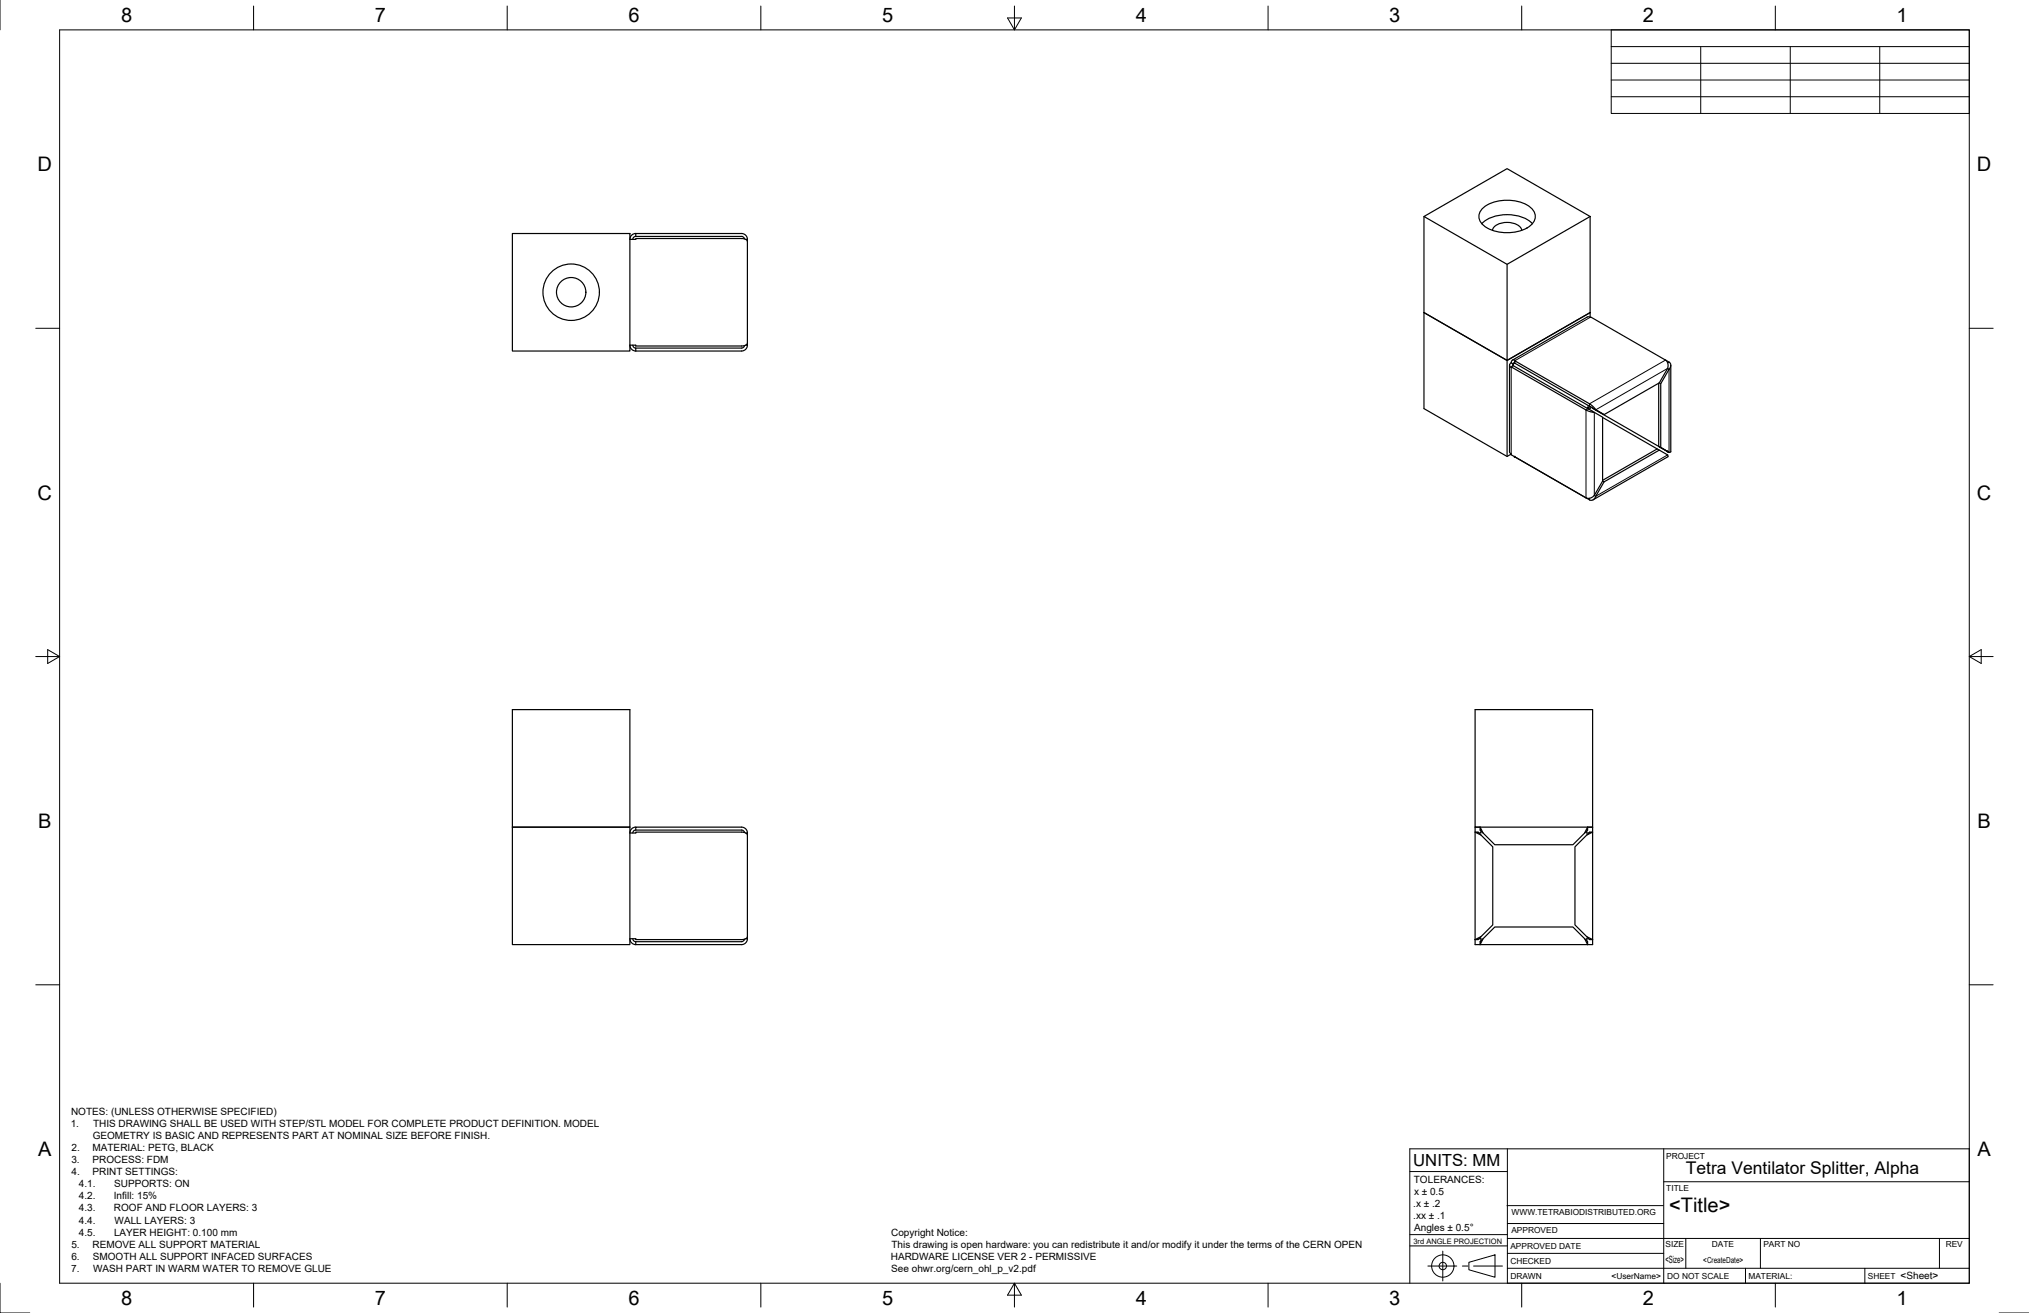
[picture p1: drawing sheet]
<svg xmlns="http://www.w3.org/2000/svg" width="864mm" height="559mm" viewBox="0 0 864 559" stroke-linecap="round" stroke-linejoin="round" font-family="sans-serif">
<!-- layer: Visible -->
<g fill="none" stroke="#000" stroke-width=".51">
<path d="M218.1 99.4h50v50h-50zM270.6 99.4a2.25 2.25 0 0 0-2.4 2.5h2.4v-.4h45.2l2 .7 .3 .5v43.4l-.6 .8-1.7 .4h-45.2v-.4h-2.5M606.1 92.1v81.8l35.4 20.4 1.7-1M606.1 92.1l35.4-20.3 35.3 20.3-35.3 20.4zM630.7 95.2a17.2 17.2 0 0 1 17.6-2.6l2.6 1.4 1.3 1.2M631 88.7a17.3 17.3 0 0 1 20.9 0 4.7 4.7 0 0 1-.9 7.6 17.7 17.7 0 0 1-20-.8 4.5 4.5 0 0 1 0-6.8zM635.2 98a6.3 6.3 0 0 1 7.3-3.3 5.2 5.2 0 0 1 5.2 3.3M676.8 92.1v43M270.6 100.6l-.7 .2-.6 1.1M315.6 100.6h-45v-1.2h45.1l1.1 .3 .8 .7 .5 1v1.4M315.6 100.6l1 .4 .3 .7M317.4 101.9h.7"/>
<path d="M641.5 112.5v81.8M606.1 133l35.4 20.4 35.3-20.4M676.8 135.1l.3-.2 32 18.5 .8 1.3-.1 2-3.6 6.2-23.5 13.6-3.5-2.1-2.6-2.5-31.9-18.4v1.1l33.6 19.3M676.8 135l-1.2-.1-31.9 18.4M268.1 146.9l.3 1.1 .6 .8 1.6 .6M269.3 146.9l.3 .7 1 .5M270.6 148.1v1.3M316.9 147.1l-.6 .8-.7 .2h-45M318.1 146v.9h-.7M318.1 146.9l-.6 1.6-1.8 .9h-45.1M642.5 155.4v36.8l.7 1.1M643.2 156.1l.9-.5 38 21.9v27.2l-3.5 6.1"/>
<path d="M643.2 154.4l.9 .5M643.2 154.4l-.4 .3a1.04 1.04 0 0 0 .4 1.7v-.3l32 18.5 3.4 .9M644.1 154.9l-.3 .4 .1 .5M644.7 154.3l-.4 .1-.2 .5M645 153.4l-.3 .1M645 153.4l-.5-.2a1.03 1.03 0 0 0-1.3 1.2M709 153.3l2 1.5 .1 1.1-.7 1.3M709.8 156.8l.6 .4M710.4 157.2l-3.5 6.1v27.2l3.5 2M711.1 155.4v36.9l-.7 .2-4.4-2.5 .9 .5M676.8 173.2v.7l-.5 .3M677.1 173.2l-1.2 .2 .2 .7"/>
<path d="M677.7 173.5l31.8 18.5M679.2 174.4l-.9-.5 4.4 2.6M682.1 177.7l23.2 13.4M706 163.1v26.9M706.2 162.9l.7 .4M643.2 193.3v.2l33.5 19.3 1.1 .1 .8-.6 .6-1.1-.6-.4M706.2 191.6l-.8-.5-23.3 13.3M709.5 192l.4 .2zM678.6 210.8l-1.7 1.2-1.9-.1M679.2 211.2l3.5-6.1 23.5-13.5 3.6 2.1 .1 .7-31.8 18.3M682.1 204.7l.6 .4M218.1 302h50v50h-50z"/>
<path d="M218.1 352h50v50h-50zM270.6 353.3h45l1 .4 .3 .6M270.6 353.3v-1.3h45.2l1.8 1 .5 1v1.4M270.6 352a2.25 2.25 0 0 0-2.4 2.5h2.4v-.4h45.1l1.8 .5 .6 .7v43.4l-.3 .5-2 .7h-45.2v-.4h-2.4a2.17 2.17 0 0 0 2.4 2.5M270.6 353.3l-.7 .2-.6 1M317.4 354.5h.7M630 352h-2.2v-50h50.1v100h-50.1v-50h50.1M630.3 355.4l-1.2-1.3h-1.3l2.5 1.3 5.1 5v33.2l-5.1 5-2.5 1.3h1.3l1.2-1.3M630.3 353.6v.9h-.8M631.2 354.5l-1.2-1.2v-1.3l1.2 2.5 5 5h33.3l5-5 1.2-2.5v1.3l-1.2 1.2M675.4 355.4l1.2-1.3h1.3l-2.5 1.3-5.1 5v33.2l5.1 5 2.5 1.3h-1.3l-1.2-1.3M675.4 353.6v.9h.9"/>
<path d="M269.3 399.5l.6 1 .7 .3M316.9 399.7l-.6 .9-.7 .2h-45M318.1 398.6v.9h-.7M318.1 399.5l-.6 1.6-1.8 .9h-45.1M629.5 399.5h.8v.9M631.2 399.5l-1.2 1.3v1.2l1.2-2.5 5-5h33.3l5 5 1.2 2.5v-1.2l-1.2-1.3M676.3 399.5h-.9v.9M270.6 400.8v1.2"/>
<circle cx="243.1" cy="124.4" r="12"/>
<circle cx="243.1" cy="124.4" r="6.3"/>
</g>
<!-- layer: Visible Narrow -->
<g fill="none" stroke="#000" stroke-width=".43">
<path d="M676.8 135.1l-31.8 18.3M643.2 156.4v36.9M644.7 154.6l-.6 .3v.7M708.9 153.2l-32.3 18.7v1M709.8 156.8l-30.6 17.6M710.4 157.2v35.3M710.4 154.1l-.6 .4M675.9 174l-.9 .5v37.4M675.9 172.5v.9l-.5 .3M678.6 175.5v35.3M709.5 192h.1M709.8 193.6l-30.6 17.6"/>
<path d="M676.6 212v.7"/>
</g>
<!-- layer: Visible -->
<g fill="#000" stroke="#000" stroke-width=".43">
<circle cx="644.7" cy="194.4" r=".24"/>
<circle cx="709.9" cy="192.2" r=".24"/>
</g>
<!-- layer: Border -->
<g fill="none" stroke="#000" stroke-width=".43">
<path d="M0 0v12.7M25.4 12.7h812.8v533.4h-812.8zM107.9 2.6v10.1M215.9 2.6v10.1M323.8 2.6v10.1M428.8 7.6h5.9l-2.9 5.1zM431.8 2.6v10.1M539.7 2.6v10.1M647.7 2.6v10.1M755.6 2.6v10.1M15.2 139.7h10.2M838.2 139.7h10.1"/>
<path d="M15.2 279.4h10.2M20.3 276.5l5.1 2.9-5.1 3zM838.2 279.4l5.1-2.9v5.9zM838.2 279.4h10.1M15.2 419.1h10.2M838.2 419.1h10.1M0 546.1v12.7h12.7M107.9 546.1v10.2M215.9 546.1v10.2M323.8 546.1v10.2M431.8 546.1l2.9 5.1h-5.9zM431.8 546.1v10.2"/>
<path d="M539.7 546.1v10.2M647.7 546.1v10.2M755.6 546.1v10.2M850.9 558.8h12.7"/>
</g>
<!-- layer: Titleblock -->
<g fill="none" stroke="#000" stroke-width=".43">
<path d="M600.1 498.6h41.5M641.6 488.9v57.2h196.6v-57.2h-238.1v57.2M708.1 488.9v57.2M641.4 513.1h66.6M708.1 502.9h130.1M600.1 530.2h41.5M600.1 525.4h41.5M607.7 538.8h12.3M614.1 532.5v12.7M622.4 538.8h2.4M625.2 537.2l11.1-3.1v9.5l-11.1-3.2zM627.2 538.8h12.3"/>
<path d="M641.6 539.8h196.6M641.6 533.4h66.5M641.6 527.1h196.6M641.6 520.7h66.5M717.5 527.1v12.7M742.9 539.8v6.3M749.3 527.1v12.7M793.7 539.8v6.3M825.5 527.1v12.7"/>
<circle cx="614.1" cy="538.8" r="4.8"/>
<circle cx="614.1" cy="538.8" r="1.58"/>
</g>
<!-- layer: BOM -->
<path d="M685.8 12.7h152.4v35.6h-152.4zM685.8 19.8h152.4M723.9 19.8v28.5M762 19.8v28.5M800.1 19.8v28.5M685.8 26.9h152.4M685.8 34.1h152.4M685.8 41.2h152.4" fill="none" stroke="#000" stroke-width=".43"/>
<g font-size="8.5">
<text x="51.6" y="9.4">8</text>
<text x="159.5" y="9.4">7</text>
<text x="267.5" y="9.4">6</text>
<text x="375.4" y="9.3">5</text>
<text x="483.4" y="9.4">4</text>
<text x="591.3" y="9.4">3</text>
<text x="699.3" y="9.4">2</text>
<text x="807.2" y="9.4">1</text>
<text x="16" y="72.9">D</text>
<text x="841.4" y="72.9">D</text>
<text x="16" y="212.6">C</text>
<text x="841.4" y="212.6">C</text>
<text x="16.2" y="352.3">B</text>
<text x="841.7" y="352.3">B</text>
<text x="16.2" y="492">A</text>
<text x="841.7" y="492">A</text>
<text x="710.5" y="515.8">&lt;Title&gt;</text>
<text x="51.6" y="555.5">8</text>
<text x="159.5" y="555.5">7</text>
<text x="267.5" y="555.5">6</text>
<text x="375.4" y="555.4">5</text>
<text x="483.4" y="555.5">4</text>
<text x="591.3" y="555.5">3</text>
<text x="699.3" y="555.5">2</text>
<text x="807.2" y="555.5">1</text>
</g>
<text font-size="7.5" x="717.5" y="499.7">Tetra Ventilator Splitter, Alpha</text>
<text font-size="7.1" x="601.5" y="496">UNITS: MM</text>
<g font-size="4.3">
<text x="30.1" y="479.7">1.</text>
<text x="30.2" y="474.5">NOTES: (UNLESS OTHERWISE SPECIFIED)</text>
<text x="39.6" y="479.7">THIS DRAWING SHALL BE USED WITH STEP/STL MODEL FOR COMPLETE PRODUCT DEFINITION. MODEL</text>
<text x="39.5" y="484.8">GEOMETRY IS BASIC AND REPRESENTS PART AT NOMINAL SIZE BEFORE FINISH.</text>
<text x="30.4" y="489.9">2.</text>
<text x="39.4" y="489.9">MATERIAL: PETG, BLACK</text>
<text x="30.4" y="495.1">3.</text>
<text x="39.4" y="495.1">PROCESS: FDM</text>
<text x="30.5" y="500.2">4.</text>
<text x="39.4" y="500.2">PRINT SETTINGS:</text>
<text x="601.8" y="503.6">TOLERANCES:</text>
<text x="33.5" y="505.3">4.1.</text>
<text x="48.6" y="505.3">SUPPORTS: ON</text>
<text x="601.9" y="508.7">x ± 0.5</text>
<text x="33.5" y="510.5">4.2.</text>
<text x="33.5" y="515.6">4.3.</text>
<text x="48.5" y="510.5">Infill: 15%</text>
<text x="48.5" y="515.6">ROOF AND FLOOR LAYERS: 3</text>
<text x="601.5" y="513.8">.x ± .2</text>
<text x="33.5" y="520.7">4.4.</text>
<text x="48.8" y="520.7">WALL LAYERS: 3</text>
<text x="601.5" y="518.9">.xx ± .1</text>
<text x="33.5" y="525.9">4.5.</text>
<text x="48.5" y="525.9">LAYER HEIGHT: 0.100 mm</text>
<text x="379.3" y="526">Copyright Notice:</text>
<text x="601.9" y="524">Angles ± 0.5°</text>
<text x="30.4" y="531">5.</text>
<text x="39.4" y="531">REMOVE ALL SUPPORT MATERIAL</text>
<text x="379.4" y="531.1">This drawing is open hardware: you can redistribute it and/or modify it under the terms of the CERN OPEN</text>
<text x="30.4" y="536.1">6.</text>
<text x="39.5" y="536.1">SMOOTH ALL SUPPORT INFACED SURFACES</text>
<text x="379.2" y="536.2">HARDWARE LICENSE VER 2 - PERMISSIVE</text>
<text x="708.9" y="537.6">&lt;Size&gt;</text>
<text x="30.4" y="541.3">7.</text>
<text x="39.6" y="541.3">WASH PART IN WARM WATER TO REMOVE GLUE</text>
<text x="379.3" y="541.4">See ohwr.org/cern_ohl_p_v2.pdf</text>
<text x="809" y="544.5">&lt;Sheet&gt;</text>
</g>
<g font-size="3.5">
<text x="709.2" y="493.1">PROJECT</text>
<text x="709.2" y="506.8">TITLE</text>
<text x="643.4" y="517.2">WWW.TETRABIODISTRIBUTED.ORG</text>
<text x="643.3" y="524.8">APPROVED</text>
<text x="642.9" y="531.5">APPROVED DATE</text>
<text x="708.9" y="530.9">SIZE</text>
<text x="728.7" y="530.9">DATE</text>
<text x="750.5" y="530.9">PART NO</text>
<text x="828.2" y="530.9">REV</text>
<text x="642.9" y="537.9">CHECKED</text>
<text x="725" y="537.5">&lt;CreateDate&gt;</text>
<text x="642.9" y="544.2">DRAWN</text>
<text x="685.9" y="544.3">&lt;UserName&gt;</text>
<text x="709.6" y="544.2">DO NOT SCALE</text>
<text x="744.2" y="544.2">MATERIAL:</text>
<text x="795" y="544.2">SHEET</text>
</g>
<text font-size="3.2" x="601.6" y="529.2">3rd ANGLE PROJECTION</text>
</svg>
